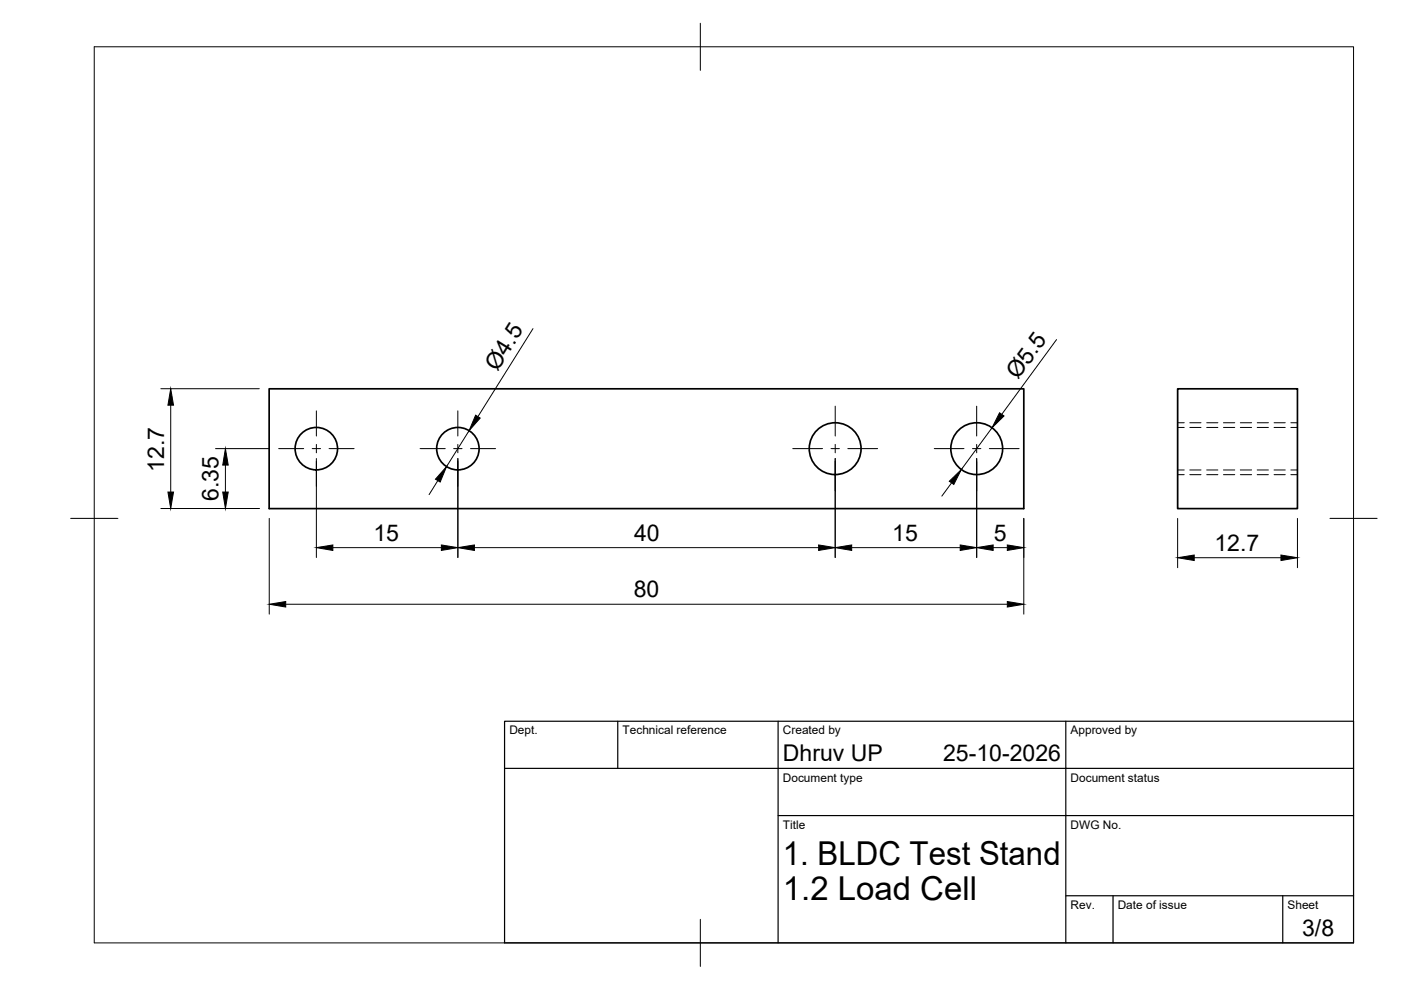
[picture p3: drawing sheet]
<svg xmlns="http://www.w3.org/2000/svg" width="297mm" height="210mm" viewBox="0 0 297 210" stroke-linecap="round" stroke-linejoin="round" font-family="sans-serif">
<!-- layer: Visible -->
<g fill="none" stroke="#000" stroke-width=".36">
<path d="M57.1 82.4h160v25.4h-160zM249.7 82.4h25.4v25.4h-25.4z"/>
<circle cx="67.1" cy="95.1" r="4.5"/>
<circle cx="97.1" cy="95.1" r="4.5"/>
<circle cx="177.1" cy="95.1" r="5.5"/>
<circle cx="207.1" cy="95.1" r="5.5"/>
</g>
<!-- layer: Hidden -->
<g fill="none" stroke="#000" stroke-width=".21">
<path d="M249.7 89.6h1.4M249.7 90.6h1.4M249.7 99.6h1.4M252.3 89.6h2.3M252.3 90.6h2.3M252.3 99.6h2.3M255.8 89.6h2.4M255.8 90.6h2.4M255.8 99.6h2.4M259.4 89.6h2.4M259.4 90.6h2.4M259.4 99.6h2.4"/>
<path d="M263 89.6h2.4M263 90.6h2.4M263 99.6h2.4M266.6 89.6h2.3M266.6 90.6h2.3M266.6 99.6h2.3M270.1 89.6h2.4M270.1 90.6h2.4M270.1 99.6h2.4M273.7 89.6h1.4M273.7 90.6h1.4M273.7 99.6h1.4"/>
<path d="M249.7 100.6h1.4M252.3 100.6h2.3M255.8 100.6h2.4M259.4 100.6h2.4M263 100.6h2.4M266.6 100.6h2.3M270.1 100.6h2.4M273.7 100.6h1.4"/>
</g>
<!-- layer: BORDER -->
<path d="M20 9.9h267v190h-267zM148.5 4.9v10M15 109.9h10M282 109.9h10M148.5 194.9v10" fill="none" stroke="#000" stroke-width=".21"/>
<!-- layer: TITLEBLOCK -->
<path d="M107 152.9h180v47h-180zM131 152.9v10M165 152.9v47M226 152.9v47M107 162.9h180M165 172.9h122M226 189.9h61M236 189.9v10M272 189.9v10" fill="none" stroke="#000" stroke-width=".25"/>
<!-- layer: Smart Centers -->
<g fill="none" stroke="#000" stroke-width=".21">
<path d="M59.1 95.1h5.3M66.2 95.1h1.8M67.1 87.1v5.3M67.1 94.2v1.8M67.1 97.8v5.3M69.8 95.1h5.3M89.1 95.1h5.3M96.2 95.1h1.8M97.1 87.1v5.3M97.1 94.2v1.8M97.1 97.8v5.3M99.8 95.1h5.3"/>
<path d="M168.1 95.1h6.3M176.2 95.1h1.8M177.1 86.1v6.3M177.1 94.2v1.8M177.1 97.8v6.3M179.7 95.1h6.4M198.1 95.1h6.3M206.2 95.1h1.8M207.1 86.1v6.3M207.1 94.2v1.8M207.1 97.8v6.3M209.8 95.1h6.3"/>
</g>
<!-- layer: FD_Dimensions -->
<g fill="none" stroke="#000" stroke-width=".21">
<path d="M113 69.7l-11.7 18.6M224 72l-11.6 15.9M34.1 82.4h20.9M36.2 85.9v18.4M45.7 95.1h11.3M47.8 98.6v5.7M67.1 97.2v21M97.1 97.2v21M99.5 91.3l-4.8 7.6M177.1 97.2v21M207.1 97.2v21M210.3 90.7l-6.5 8.9"/>
<path d="M34.1 107.8h20.9M57.1 109.9v20.3M70.6 116.1h23M92.8 101.9l-1.8 3M100.6 116.1h73M180.6 116.1h23M201.8 102.4l-2.1 2.8M210.6 116.1h3M217.1 109.9v20.3M249.7 109.9v10.5M253.2 118.3h18.4M275.1 109.9v10.5"/>
<path d="M60.6 128.1h153"/>
</g>
<g fill="#000" stroke="#000" stroke-width=".21">
<path d="M36.2 82.4l.6 3.5h-1.2zM47.8 95.1l.6 3.5h-1.2zM100.8 88l1 .6-2.3 2.7zM211.9 87.5l1 .7-2.6 2.5zM35.6 104.3h1.2l-.6 3.5zM47.2 104.3h1.2l-.6 3.5zM67.1 116.1l3.5-.6v1.2zM94.7 98.9l-1.4 3.3-1-.6zM93.6 115.5l3.5 .6-3.5 .6zM97.1 116.1l3.5-.6v1.2zM173.6 115.5l3.5 .6-3.5 .6zM177.1 116.1l3.5-.6v1.2z"/>
<path d="M201.3 102l2.5-2.4-1.6 3.1zM203.6 115.5l3.5 .6-3.5 .6zM207.1 116.1l3.5-.6v1.2zM213.6 115.5l3.5 .6-3.5 .6zM249.7 118.3l3.5-.6v1.1zM271.6 117.7l3.5 .6-3.5 .5zM57.1 128.1l3.5-.6v1.2zM213.6 127.5l3.5 .6-3.5 .6z"/>
</g>
<g font-size="7">
<text x="166" y="183.4">1. BLDC Test Stand</text>
<text x="166" y="190.9">1.2 Load Cell</text>
</g>
<g font-size="4.9">
<text x="105.5" y="78.9" transform="rotate(-58 105.5 78.9)">Ø4.5</text>
<text x="215.8" y="80.6" transform="rotate(-54 215.8 80.6)">Ø5.5</text>
<text x="34.8" y="100" transform="rotate(-90 34.8 100)">12.7</text>
<text x="46.3" y="106.2" transform="rotate(-90 46.3 106.2)">6.35</text>
<text x="79.2" y="114.7">15</text>
<text x="134.5" y="114.7">40</text>
<text x="189.2" y="114.7">15</text>
<text x="210.7" y="114.7">5</text>
<text x="257.5" y="116.9">12.7</text>
<text x="134.4" y="126.7">80</text>
<text x="166" y="161.4">Dhruv UP</text>
<text x="200" y="161.4">25-10-2026</text>
<text x="276.1" y="198.6">3/8</text>
</g>
<g font-size="2.5">
<text x="108" y="155.7">Dept.</text>
<text x="132" y="155.7">Technical reference</text>
<text x="166" y="155.7">Created by</text>
<text x="227" y="155.7">Approved by</text>
<text x="166" y="165.7">Document type</text>
<text x="227" y="165.7">Document status</text>
<text x="166" y="175.7">Title</text>
<text x="227" y="175.7">DWG No.</text>
<text x="227" y="192.7">Rev.</text>
<text x="237" y="192.7">Date of issue</text>
<text x="273" y="192.7">Sheet</text>
</g>
</svg>
